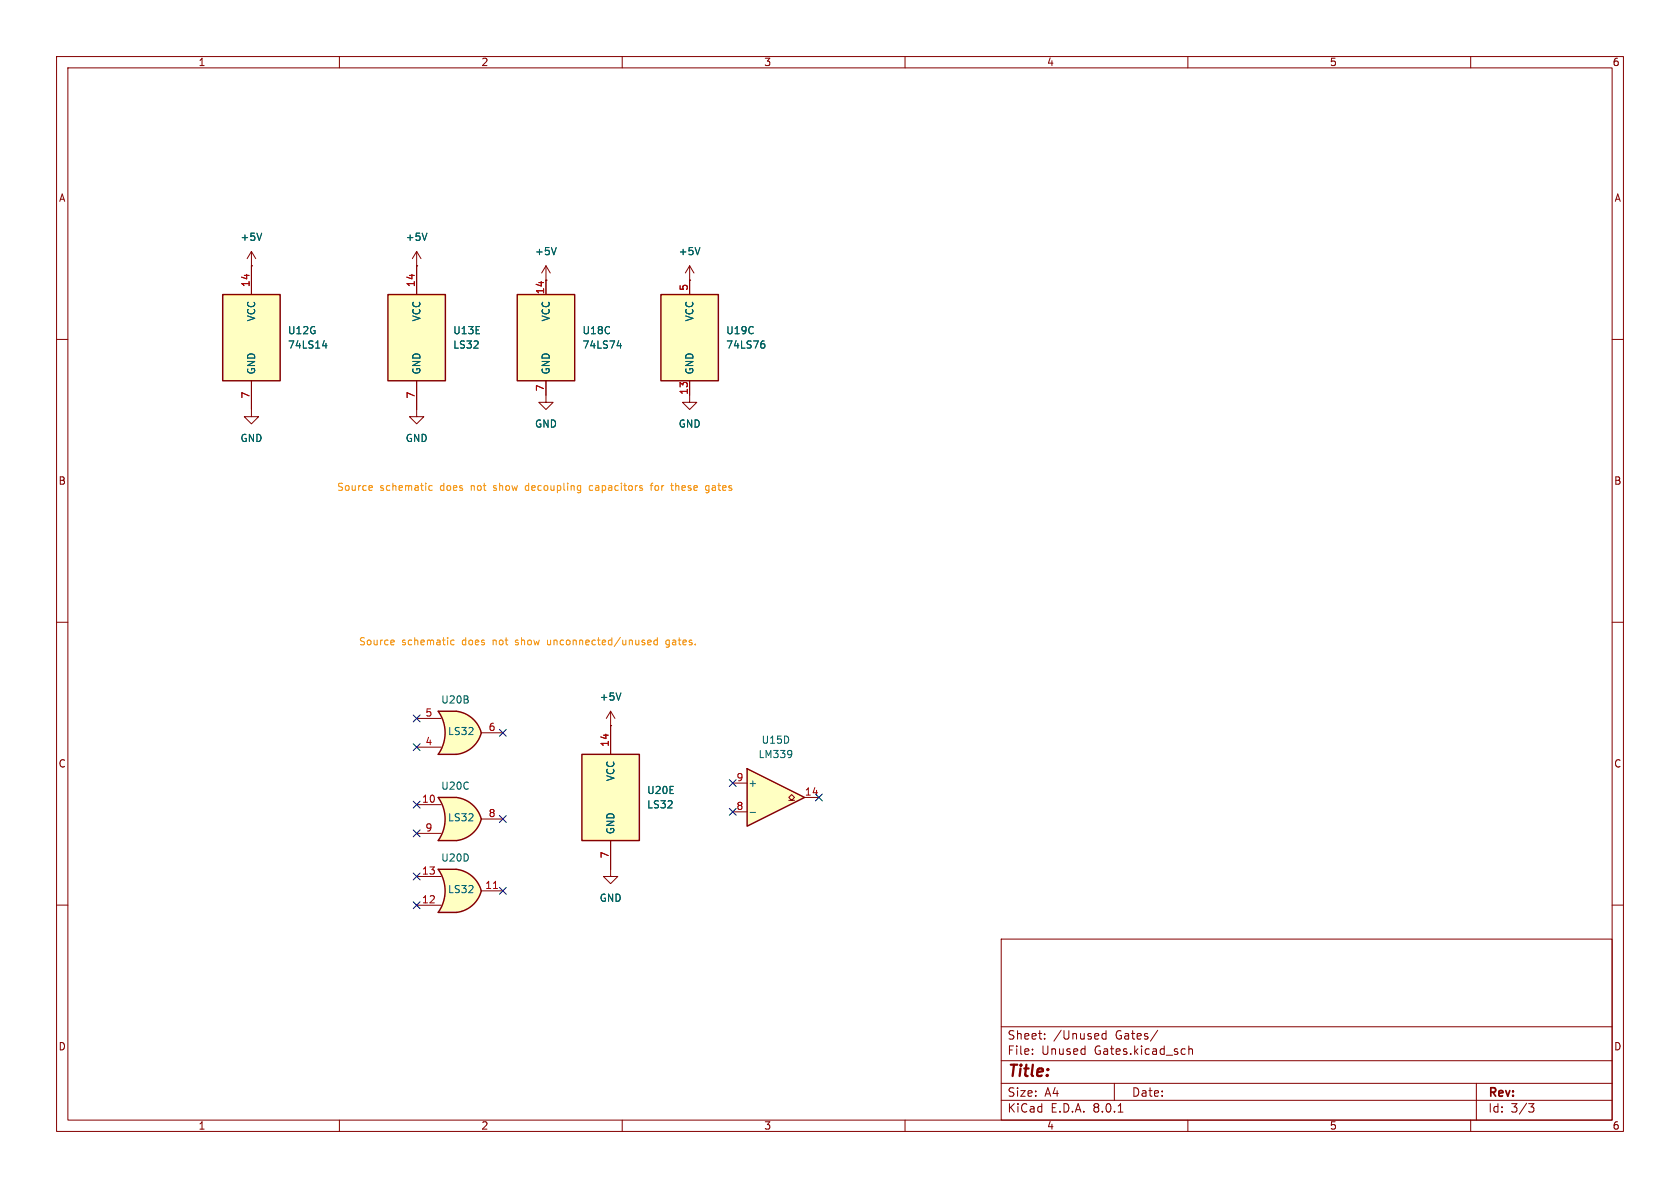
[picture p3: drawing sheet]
<svg xmlns="http://www.w3.org/2000/svg" width="297mm" height="210mm" viewBox="0 0 297 210" stroke-linecap="round" stroke-linejoin="round" font-family="sans-serif">
<g fill="none" stroke="#840000" stroke-width=".18">
<path d="M10 10h277v190h-277zM12 12h273v186h-273zM60 10v2M110 10v2M160 10v2M210 10v2M260 10v2M10 60h2M96.5 49.5h.1M96.5 47l-.7 1.3M96.5 47v2.5M96.5 47l.8 1.3"/>
<path d="M285 60h2M10 110h2M285 110h2M10 160h2M285 160h2M177 166h108v32h-108zM60 198v2M110 198v2M160 198v2M177 194.5h108M177 191.5h108M177 187.5h108"/>
<path d="M177 181.5h108M182.5 186.3v.1M182.5 185.5v.1M184.7 183.6v.1M184.7 182.8v.1M195.5 182.2v1.5M195.5 182.8l-.4-.1-.3 .3v.4l.2 .2h.5M197 191.5v3M197.7 196.6h.8M204.7 182.1l-1.3 2M210 198v2M210.2 184.9v1.5"/>
<path d="M210.2 185.5l.2-.1 .3 .1 .1 .9M260 198v2M261 191.5v6.5M270.2 195.1h1l-.5 .6 .4 .1 .1 .5-.3 .3h-.4"/>
</g>
<path d="M98.3 43.8l-.4 1.2" fill="none" stroke="#006464" stroke-width=".18"/>
<path d="M39.4 52.1h10.1v15.2h-10.1z" fill="#ffffc2"/>
<path d="M39.4 52.1h10.1v15.2h-10.1z" fill="none" stroke="#840000" stroke-width=".25"/>
<path d="M44.4 47h.1M44.4 44.5v7.6M44.4 44.5l-.7 1.2M44.4 44.5l.8 1.2M44.4 67.3v6.4h1.3l-1.3 1.2-1.2-1.2h1.2" fill="none" stroke="#840000" stroke-width=".18"/>
<path d="M46.3 41.2l-.5 1.3M57 61.1h.8M57.6 60.7v.8" fill="none" stroke="#006464" stroke-width=".18"/>
<path d="M80.7 153.7a5.2 5.2 0 0 1 4.4 3.8l-5 1.3z" fill="#ffffc2" stroke="#ffffc2" stroke-width=".18"/>
<path d="M77.5 153.7h3.1M77.5 161.3h3.1" fill="none" stroke="#ffffc2" stroke-width=".18"/>
<path d="M77.5 153.7h3.1v7.6h-3.1a6.6 6.6 0 0 0 0-7.6z" fill="#ffffc2"/>
<g fill="#ffffc2" stroke="#ffffc2" stroke-width=".18">
<path d="M80.1 156.2l5 1.3a5.1 5.1 0 0 1-4.4 3.8z"/>
<path d="M80.7 141a5.2 5.2 0 0 1 4.4 3.8l-5 1.3z"/>
</g>
<path d="M80.6 161.3h-3.1a6.6 6.6 0 0 0 0-7.6h3.1a5.2 5.2 0 0 1 4.5 3.8 5.1 5.1 0 0 1-4.4 3.8" fill="none" stroke="#840000" stroke-width=".25"/>
<path d="M73.7 47h.1M73.7 44.5l-.8 1.2M73.7 44.5v2.5M73.7 44.5l.7 1.2M73.7 154.9h4.3M85.1 157.5h3.8M107.9 153.7v1.2h1.3l-1.3 1.3-1.2-1.3h1.2M73.7 160h4.3" fill="none" stroke="#840000" stroke-width=".18"/>
<path d="M87.2 157.1h.8" fill="none" stroke="#a90000" stroke-width=".18"/>
<path d="M75.5 41.2l-.4 1.3" fill="none" stroke="#006464" stroke-width=".18"/>
<path d="M77.5 141h3.1M77.5 148.6h3.1" fill="none" stroke="#ffffc2" stroke-width=".18"/>
<path d="M77.5 141h3.1v7.6h-3.1a6.6 6.6 0 0 0 0-7.6z" fill="#ffffc2"/>
<g fill="#ffffc2" stroke="#ffffc2" stroke-width=".18">
<path d="M80.1 143.5l5 1.3a5.1 5.1 0 0 1-4.4 3.8z"/>
<path d="M80.7 125.7a5.2 5.2 0 0 1 4.4 3.8l-5 1.4z"/>
</g>
<path d="M77.5 141h3.1a5.2 5.2 0 0 1 4.5 3.8 5.1 5.1 0 0 1-4.4 3.8h-3.2a6.6 6.6 0 0 0 0-7.6z" fill="none" stroke="#840000" stroke-width=".25"/>
<path d="M73.7 72.4v1.3h1.2l-1.2 1.2-1.3-1.2h1.3M73.7 142.2h4.3M73.7 147.3h4.3M85.1 144.8h3.8" fill="none" stroke="#840000" stroke-width=".18"/>
<path d="M77.5 125.7h3.1M77.5 133.4h3.1" fill="none" stroke="#ffffc2" stroke-width=".18"/>
<path d="M77.5 125.7h3.1v7.7h-3.1a6.6 6.6 0 0 0 0-7.7z" fill="#ffffc2"/>
<path d="M80.1 128.2l5 1.3a5.1 5.1 0 0 1-4.4 3.9z" fill="#ffffc2" stroke="#ffffc2" stroke-width=".18"/>
<path d="M77.5 125.7h3.1a5.2 5.2 0 0 1 4.5 3.8 5.1 5.1 0 0 1-4.4 3.9h-3.2a6.6 6.6 0 0 0 0-7.7z" fill="none" stroke="#840000" stroke-width=".25"/>
<path d="M73.7 132.1h4.3M73.7 127h4.3M85.1 129.5h3.8M107.9 128.3h.1M107.9 125.7l-.7 1.3M107.9 125.7v2.6M107.9 125.7l.8 1.3" fill="none" stroke="#840000" stroke-width=".18"/>
<path d="M109.8 122.5l-.5 1.3" fill="none" stroke="#006464" stroke-width=".18"/>
<path d="M102.9 133.4h10.1v15.2h-10.1z" fill="#ffffc2"/>
<path d="M102.9 133.4h10.1v15.2h-10.1z" fill="none" stroke="#840000" stroke-width=".25"/>
<path d="M107.9 128.3v5.1M107.9 148.6v5.1" fill="none" stroke="#840000" stroke-width=".18"/>
<path d="M68.6 52.1h10.1v15.2h-10.1z" fill="#ffffc2"/>
<path d="M68.6 52.1h10.1v15.2h-10.1z" fill="none" stroke="#840000" stroke-width=".25"/>
<path d="M73.7 47v5.1M121.9 49.5h.1M121.9 47l-.7 1.3M121.9 47v2.5M121.9 47l.8 1.3M73.7 67.3v5.1M96.5 69.9v1.2h1.3l-1.3 1.3-1.3-1.3h1.3M121.9 69.9v1.2h1.3l-1.3 1.3-1.3-1.3h1.3" fill="none" stroke="#840000" stroke-width=".18"/>
<path d="M123.7 43.8l-.4 1.2" fill="none" stroke="#006464" stroke-width=".18"/>
<path d="M132.1 135.9l10.1 5.1-10.1 5.1z" fill="#ffffc2"/>
<path d="M132.1 135.9l10.1 5.1-10.1 5.1z" fill="none" stroke="#840000" stroke-width=".25"/>
<path d="M129.5 138.4h2.6M129.5 143.5h2.6M139.4 141.5h.6l-.6-.5 .6-.5 .5 .5-.5 .5h.5M142.2 141h2.6" fill="none" stroke="#840000" stroke-width=".18"/>
<path d="M139.9 132.8v.8M140 133.2l-.1 .1M132.6 143.6h1" fill="none" stroke="#006464" stroke-width=".18"/>
<path d="M91.4 52.1h10.2v15.2h-10.2z" fill="#ffffc2"/>
<path d="M91.4 52.1h10.2v15.2h-10.2z" fill="none" stroke="#840000" stroke-width=".25"/>
<path d="M96.5 49.5v2.6M96.5 67.3v2.6" fill="none" stroke="#840000" stroke-width=".18"/>
<path d="M109.1 61.1h.8M109.7 60.7v.8" fill="none" stroke="#006464" stroke-width=".18"/>
<path d="M116.8 52.1h10.2v15.2h-10.2z" fill="#ffffc2"/>
<path d="M116.8 52.1h10.2v15.2h-10.2z" fill="none" stroke="#840000" stroke-width=".25"/>
<g fill="none" stroke="#840000" stroke-width=".18">
<path d="M44.4 47h.1M44.4 47v5.1M73.7 47h.1M73.7 47v5.1M96.5 49.5h.1M96.5 49.5v2.6M121.9 49.5h.1M121.9 49.5v2.6M44.4 67.3v5.1M73.7 67.3v5.1M96.5 67.3v2.6M121.9 67.3v2.6"/>
<path d="M107.9 128.3h.1M107.9 128.3v5.1M107.9 148.6v5.1"/>
</g>
<path d="M46.3 41.2l-.5 1.3M75.5 41.2l-.4 1.3M98.3 43.8l-.4 1.2M123.7 43.8l-.4 1.2M57 61.1h.8M57.6 60.7v.8M109.1 61.1h.8M109.7 60.7v.8M134.7 60.8h.3l.2 .2v.4l-.5 .1M134.9 60.3h.2M109.8 122.5l-.5 1.3" fill="none" stroke="#006464" stroke-width=".18"/>
<g fill="none" stroke="#f90" stroke-width=".18">
<path d="M65.6 85.8l.2 .3-.6 .2M65.8 86.6l-.2 .1M76.4 85.9l-.4-.1-.2 .3 .1 .5h.5M93 85.9l-.1 .2 .1 .5M102.5 85.8l.2 .1M102.7 85.8l-.1 1.2M102.7 86.6l-.2 .1M104.7 85.8l-.4 .1-.1 .2v.5l.5 .1M114.9 85.8h.5M115.4 85.4l-.3 .2v1.1M118.6 85.8h.4M118.8 86.6l.2 .1"/>
<path d="M124.8 86.6l.2 .1 .3-.1M125.3 85.9l-.3-.1-.2 .2M125.3 85.8v1.1l-.2 .2h-.3M69.5 113.1l.2 .4-.6 .1M69.6 113.9l-.1 .1M80.3 113.2l-.4-.1-.2 .3 .1 .5h.5M96.8 113.1v.7l.2 .2M114.5 113.6l.6-.1v-.3l-.4-.1-.2 .2 .1 .6h.5M116.2 113.2l-.4-.1-.2 .3 .1 .5h.5M116.2 112.7v1.3M117.8 114.4h.3M118.2 113.1l-.4 .1-.1 .2 .1 .5 .4 .1"/>
</g>
<g fill="none" stroke="#000084" stroke-width=".18">
<path d="M73.1 126.4l1.2 1.2M73.1 131.5l1.2 1.2M74.3 126.4l-1.2 1.2M74.3 131.5l-1.2 1.2M88.3 128.9l1.2 1.2M89.5 128.9l-1.2 1.2M128.9 137.8l1.2 1.2M130.1 137.8l-1.2 1.2M73.1 159.4l1.2 1.2M73.1 146.7l1.2 1.2M73.1 141.6l1.2 1.2M73.1 154.3l1.2 1.2"/>
<path d="M74.3 159.4l-1.2 1.2M74.3 146.7l-1.2 1.2M74.3 141.6l-1.2 1.2M74.3 154.3l-1.2 1.2M88.3 156.9l1.2 1.2M88.3 144.2l1.2 1.2M89.5 156.9l-1.2 1.2M89.5 144.2l-1.2 1.2M128.9 142.9l1.2 1.2M130.1 142.9l-1.2 1.2M144.2 140.4l1.2 1.2M145.4 140.4l-1.2 1.2"/>
</g>
<text font-size="2.8" fill="#840000" x="178" y="190.9">Title:</text>
<g font-size="2.1" fill="#840000">
<text x="178" y="184">Sheet:</text>
<text x="186.2" y="184">/Unused</text>
<text x="197.2" y="184">Gates/</text>
<text x="178" y="186.7">File:</text>
<text x="184.1" y="186.7">Unused</text>
<text x="193.5" y="186.7">Gates.kicad_sch</text>
<text x="178" y="196.9">KiCad</text>
<text x="178" y="194.1">Size:</text>
<text x="184.7" y="194.1">A4</text>
<text x="185.7" y="196.9">E.D.A.</text>
<text x="193.3" y="196.9">8.0.1</text>
<text x="200" y="194.1">Date:</text>
<text x="263" y="194.3">Rev:</text>
<text x="263" y="196.9">Id:</text>
<text x="267.1" y="196.9">3/3</text>
</g>
<g font-size="1.8" fill="#840000">
<text x="35" y="11.9">1</text>
<text x="85" y="11.9">2</text>
<text x="135" y="11.9">3</text>
<text x="185" y="11.9">4</text>
<text x="235" y="11.9">5</text>
<text x="285" y="11.9">6</text>
<text x="10.3" y="35.9">A</text>
<text x="285.3" y="35.9">A</text>
<text x="10.3" y="85.9">B</text>
<text x="285.3" y="85.9">B</text>
<text x="10.3" y="135.9">C</text>
<text x="285.3" y="135.9">C</text>
<text x="10.3" y="185.9">D</text>
<text x="285.3" y="185.9">D</text>
<text x="35" y="199.9">1</text>
<text x="85" y="199.9">2</text>
<text x="135" y="199.9">3</text>
<text x="185" y="199.9">4</text>
<text x="235" y="199.9">5</text>
<text x="285" y="199.9">6</text>
</g>
<g font-size="1.8" fill="#006464">
<text x="42.4" y="42.8">+5V</text>
<text x="71.6" y="42.8">+5V</text>
<text x="94.5" y="45.3">+5V</text>
<text x="119.9" y="45.3">+5V</text>
<text x="45.3" y="56.9" transform="rotate(-90 45.3 56.9)">VCC</text>
<text x="50.8" y="59.3">U12G</text>
<text x="74.5" y="56.9" transform="rotate(-90 74.5 56.9)">VCC</text>
<text x="80" y="59.3">U13E</text>
<text x="97.4" y="56.9" transform="rotate(-90 97.4 56.9)">VCC</text>
<text x="102.9" y="59.3">U18C</text>
<text x="122.8" y="56.9" transform="rotate(-90 122.8 56.9)">VCC</text>
<text x="128.3" y="59.3">U19C</text>
<text x="50.8" y="61.8">74LS14</text>
<text x="80" y="61.8">LS32</text>
<text x="102.9" y="61.8">74LS74</text>
<text x="128.3" y="61.8">74LS76</text>
<text x="45.3" y="66.3" transform="rotate(-90 45.3 66.3)">GND</text>
<text x="74.5" y="66.3" transform="rotate(-90 74.5 66.3)">GND</text>
<text x="97.4" y="66.3" transform="rotate(-90 97.4 66.3)">GND</text>
<text x="122.8" y="66.3" transform="rotate(-90 122.8 66.3)">GND</text>
<text x="94.5" y="75.8">GND</text>
<text x="119.9" y="75.8">GND</text>
<text x="42.4" y="78.3">GND</text>
<text x="71.6" y="78.3">GND</text>
<text x="77.9" y="124.6">U20B</text>
<text x="105.9" y="124.1">+5V</text>
<text x="79.1" y="130.1">LS32</text>
<text x="134.5" y="131.7">U15D</text>
<text x="134" y="134.2">LM339</text>
<text x="77.9" y="139.8">U20C</text>
<text x="108.8" y="138.2" transform="rotate(-90 108.8 138.2)">VCC</text>
<text x="114.3" y="140.6">U20E</text>
<text x="114.3" y="143.1">LS32</text>
<text x="132.2" y="139.3">+</text>
<text x="79.1" y="145.4">LS32</text>
<text x="108.8" y="147.6" transform="rotate(-90 108.8 147.6)">GND</text>
<text x="77.9" y="152.5">U20D</text>
<text x="79.1" y="158.1">LS32</text>
<text x="105.9" y="159.6">GND</text>
</g>
<g font-size="1.8" fill="#a90000">
<text x="44.2" y="50.8" transform="rotate(-90 44.2 50.8)">14</text>
<text x="73.4" y="50.8" transform="rotate(-90 73.4 50.8)">14</text>
<text x="96.3" y="52.1" transform="rotate(-90 96.3 52.1)">14</text>
<text x="121.7" y="51.5" transform="rotate(-90 121.7 51.5)">5</text>
<text x="44.2" y="70.6" transform="rotate(-90 44.2 70.6)">7</text>
<text x="73.4" y="70.6" transform="rotate(-90 73.4 70.6)">7</text>
<text x="96.3" y="69.3" transform="rotate(-90 96.3 69.3)">7</text>
<text x="121.7" y="69.9" transform="rotate(-90 121.7 69.9)">13</text>
<text x="75.1" y="131.8">4</text>
<text x="75.1" y="126.7">5</text>
<text x="86.3" y="129.3">6</text>
<text x="107.7" y="132.1" transform="rotate(-90 107.7 132.1)">14</text>
<text x="74.5" y="142">10</text>
<text x="130.1" y="143.3">8</text>
<text x="130.1" y="138.2">9</text>
<text x="142.2" y="140.7">14</text>
<text x="75.1" y="147.1">9</text>
<text x="86.3" y="144.5">8</text>
<text x="74.5" y="154.7">13</text>
<text x="107.7" y="151.8" transform="rotate(-90 107.7 151.8)">7</text>
<text x="74.5" y="159.8">12</text>
<text x="85.7" y="157.2">11</text>
</g>
<g font-size="1.8" fill="#f90">
<text x="59.5" y="87">Source</text>
<text x="67.1" y="87">schematic</text>
<text x="77.9" y="87">does</text>
<text x="83.5" y="87">not</text>
<text x="87.7" y="87">show</text>
<text x="93.5" y="87">decoupling</text>
<text x="105" y="87">capacitors</text>
<text x="116.1" y="87">for</text>
<text x="120" y="87">these</text>
<text x="126.2" y="87">gates</text>
<text x="63.4" y="114.3">Source</text>
<text x="71" y="114.3">schematic</text>
<text x="81.8" y="114.3">does</text>
<text x="87.4" y="114.3">not</text>
<text x="91.6" y="114.3">show</text>
<text x="97.4" y="114.3">unconnected/unused</text>
<text x="118.6" y="114.3">gates.</text>
</g>
</svg>
